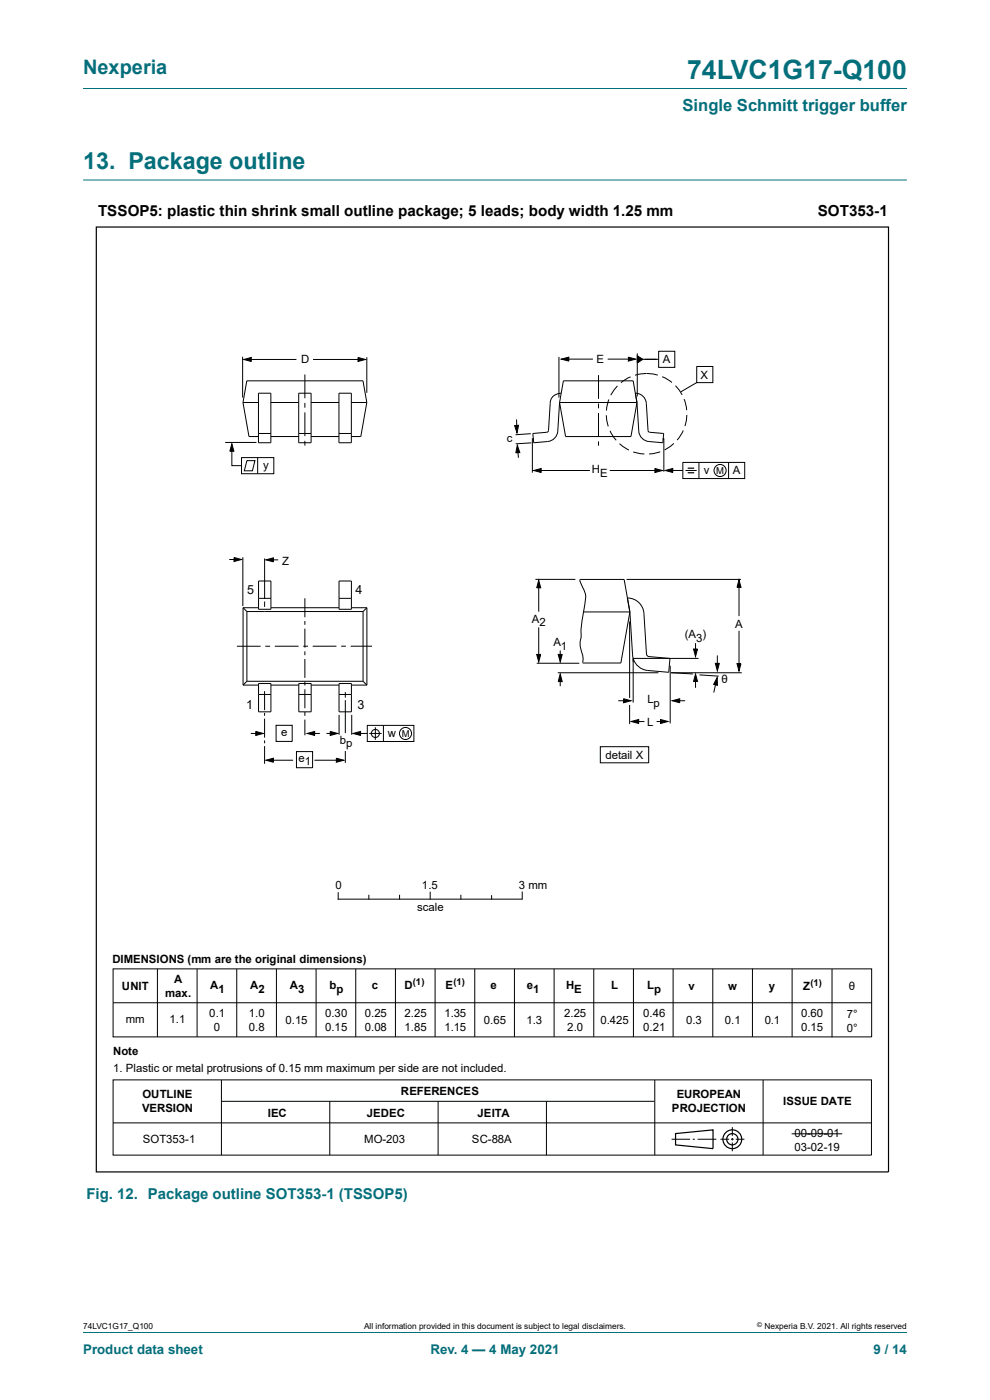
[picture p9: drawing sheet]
<svg xmlns="http://www.w3.org/2000/svg" width="210mm" height="297mm" viewBox="0 0 210 297" stroke-linecap="round" stroke-linejoin="round" font-family="sans-serif">
<path d="M17.6 18.8h174.8M17.6 38.2h174.8M17.6 282.6h174.8" fill="none" stroke="#036f7b" stroke-width=".21"/>
<g fill="none" stroke="#000" stroke-width=".21">
<path d="M51.5 75.7v8.6M51.7 76.3l1.6-.5v.9zM52.7 76.3h10.2M64.7 79.4v5.1M66.4 76.3h10.3M75.9 75.8l1.6 .5-1.6 .4zM77.8 75.8v7.5M118.6 75.7v8.7M119.1 76.2l1.6-.4v.8zM119.8 76.2h6M127 79.6v5M128.9 76.2h5.2"/>
<path d="M133.3 75.8l1.5 .4-1.5 .4zM133.8 79.9l-2.1 1.3M135.2 75v9.1M135.2 75.5l1.2 .7-1.2 .8zM135.7 76.2h4M137.1 79.2l-2.4 .4M137.2 79.2l2.3 .4M139.7 74.5h3.4v3.4h-3.4zM140.5 79.9l2 1.3M147.8 77.7h3.4v3.5h-3.4zM47.8 93.9h6.6M49.2 94.1l.4 1.6h-.8z"/>
<path d="M49.2 94.8v4h2M51.2 97.1h6.9v3.4h-6.9zM51.5 85.4l1.3 7.2h2M51.5 85.4h3.3M51.5 85.4l.9-4.6h24.6l.8 4.6M52.4 97.7h1.7l-.6 2.2h-1.7zM54.7 97.1v3.4M54.8 83.4h2.7v10.5h-2.7zM54.8 92h2.7M57.5 92.6h5.9M57.5 85.4h5.9M63.4 83.4h2.6v10.5h-2.6z"/>
<path d="M63.4 92h2.6M64.7 85.5v1M64.7 87.5v5M64.7 93.5v1M66 92.6h5.9M66 85.4h5.9M71.9 83.4h2.6v10.5h-2.6zM71.9 92h2.6M74.5 85.4h3.3M77.8 85.4l-1.3 7.2h-2M109.2 90.3l.8-.1-.3 1.6zM109.6 89v2.3"/>
<path d="M109.7 94.5l.6 1.5-.9 .1zM109.8 95l.2 2.1M112.6 92l-3.2 .2M112.7 93.9l-3.3 .3M112.9 93v7.3M113.1 92.9v.4M113.2 99.8l1.6-.4v.8zM114 99.8h11.1M118.7 85.4l-.4 6.1a2.36 2.36 0 0 1-2.1 2.2l-3 .2-.1-1M118.7 85.4l.8-4.6h14.8l.8 4.6M118.7 85.4l1.3 7.2h13.8l1.3-7.2M118.7 85.4h16.4"/>
<path d="M119 83.4h-.1a2.21 2.21 0 0 0-2.2 2.2l-.4 5.9-.3 .2-3 .3 .1 .9M119 83.4h.1M127 85.6v1M127 87.6v5.1M127 93.7v.9M128.6 88.1l.4 2.4M129.2 84.7l-.6 2.4M129.3 99.8h10.2M129.4 91.4l1.3 2M131 81.9l-1.4 1.9M131.4 94.1l2 1.4M134.3 95.9l2.4 .4"/>
<path d="M134.8 83.4a2.33 2.33 0 0 1 2.3 2.2l.4 5.9 .3 .2 3 .3-.2 1.9-3-.2a2.36 2.36 0 0 1-2.1-2.2l-.4-6.1M138.9 99.4l1.6 .4-1.6 .4zM140 95.8l-2.3 .5M140.7 92.9v.4M140.8 93v7.1M141.1 99.8l1.6-.4v.8zM142 99.8h2.8M142.9 94.1l-1.9 1.3M143.3 81.8l1.4 2M144.8 98.1h13.2v3.4h-13.2zM144.9 91.3l-1.3 2M145.1 84.7l.6 2.3"/>
<path d="M145.4 99.8h2.4M145.7 88l-.4 2.4M147.8 81.2l-3.4 1.9M148.3 98.1v3.4M154.5 98.1v3.4M48.6 118.7h2M49.6 118.3l1.6 .4-1.6 .4zM51.5 118.2v10.4M56.1 118.5v8.5M56.4 118.8l1.6-.5v.9zM57 118.8h2M50.3 137.1h5"/>
<path d="M51.6 128.9h3.2M51.6 128.9l.8 .8M51.6 128.9v16.4M52.4 129.7h24.6M52.4 129.7v14.8M54.8 123.3h2.7v6h-2.7zM54.8 126.9h2.7M56.1 127.6v1.1M56.3 137.1h1M57.5 128.9h14.4M58.3 137.1h5M64.3 137.1h1"/>
<path d="M64.7 126.9v4M64.7 131.7v.9M64.7 133.4v4M64.7 138.2v.8M64.7 139.8v4M71.4 137.1h-5.1M71.9 123.3h2.6v6h-2.6zM71.9 126.9h2.6M72.4 137.1h1M74.4 137.1h4.5M74.5 128.9h3.3M77 129.7v14.8"/>
<path d="M77.8 128.9l-.8 .8M77.8 128.9v16.4M113.6 122.9h8.5M113.8 138.8h.9l-.4 1.6zM114.3 123.1l.4 1.6h-.9zM114.3 123.7v6.1M114.3 133.1v6.6M118.4 138.8h.9l-.5 1.6zM118.8 138v1.9M123 122.9l.8 2.2a3.9 3.9 0 0 1 .2 3.1 32.4 32.4 0 0 0-.8 7.4 6.5 6.5 0 0 0 .5 3.8l-.1 1.1M123.1 122.9h9.3l1.2 6.9M123.7 129.8h9.9"/>
<path d="M132.9 122.9h24.3M133.1 126.9h.1M133.1 126.9a3.5 3.5 0 0 1 3.5 3.2l.6 8.9 .5 .3 4.4 .4-.2 2.9-4.5-.4a3.6 3.6 0 0 1-3.1-2.5M133.6 131.8v16.3M133.6 129.8l.7 9.9M133.6 129.8l-1.9 10.9h-8.1M134.3 139.7v9.4M134.3 139.7h13.9M147.1 137.7h.9l-.5 1.6zM147.5 136.4v1.9M152.2 139v2.6M156.8 123l.4 1.6h-.9z"/>
<path d="M156.8 124.1v6.6M156.8 133.8v7.5M51.6 145.3h3.2M52.4 144.5h24.6M52.4 144.5l-.8 .8M53.2 155.6h1.9M54.3 155.2l1.5 .4-1.5 .4zM54.8 145h2.7v6h-2.7zM54.8 147.3h2.7M56.1 146.6v4M56.1 151.2v.6M56.1 152.5v4"/>
<path d="M56.1 157.1v.6M56.1 158.3v3.7M57.5 145.3h5.9M58.6 153.9h3.4v3.4h-3.4zM62.9 159.4h3.4v3.5h-3.4zM63.4 145h2.6v6h-2.6zM63.4 147.3h2.6M64.7 144.6v.8M64.7 146.2v4M64.7 151v.9M64.7 152.7v3.3M65.2 155.6l1.5-.4v.8z"/>
<path d="M66 145.3h5.9M66.3 155.6h1.5M69.3 155.6h1.5M70.1 155.2l1.5 .4-1.5 .4zM71.9 145h2.6v6h-2.6zM71.9 147.3h2.6M71.9 151.7v4.2M73.3 146.8v1.2M73.3 148.5v7M73.3 159.3v2.5M74.5 145.3h3.3M74.6 151.7v4.2"/>
<path d="M74.9 155.6l1.6-.4v.8zM75.8 155.6h2.1M77 144.5l.8 .8M77.9 153.9h9.9v3.4h-9.9zM78.3 155.6h2.6M79.6 154.3v2.6M81.3 153.9v3.4M113.9 140.7h9M118.3 142.7h21.4M118.8 143l.5 1.6h-.9zM118.8 144v1.6M127.3 158.4h10.3v3.4h-10.3z"/>
<path d="M131.1 148.7h1.7M132.3 148.2l1.6 .5-1.6 .4zM133.6 149.5v4.1M133.9 153.1l1.6-.5v.9zM134.6 153.1h2.1M139.3 153.1h1.6M140.1 152.6l1.6 .5-1.6 .4zM142.2 141.2v12.3M142.3 142.7l4.7 .3M142.4 142.7h15M142.6 148.7l1.6-.5v.9zM143.5 148.7h1.8"/>
<path d="M147.5 143l.5 1.6h-.9zM147.5 144v1.9M148.4 143.2l4 .2M151.7 140.7h.9l-.4 1.6zM152 144.3l-.6 2.6M152.1 143.7l.1 1.7-.8-.2zM156.3 140.8h.9l-.4 1.6zM56.4 161.3l1.6-.5v.9zM57.6 161.3h4.6M66.7 161.3h5.5M71.3 160.8l1.6 .5-1.6 .4zM71.7 189.4v1.3h39"/>
<path d="M78.2 189.9v.8M84.8 189.9v.8M91.2 189.3v1.4M97.8 189.9v.8M104.3 190v.7M110.8 189.2v1.5M24 205.5h160.9v14.5h-160.9zM24 212.7h160.9M33.4 205.5v14.5M41.8 205.5v14.5M50.2 205.5v14.5M58.6 205.5v14.5"/>
<path d="M67 205.5v14.5M75.5 205.5v14.5M83.9 205.5v14.5M92.3 205.5v14.5M100.7 205.5v14.5M109.1 205.5v14.5M117.5 205.5v14.5M126 205.5v14.5M134.4 205.5v14.5M142.8 205.5v14.5M151.2 205.5v14.5M159.6 205.5v14.5"/>
<path d="M168 205.5v14.5M176.5 205.6v14.4M24 229.1h160.9v15.9h-160.9zM24 238.2h160.9M47 229.1v15.9M47 233.6h91.8M70 233.6v11.4M92.9 233.6v11.4M115.9 233.6v11.4M138.9 229.1v15.9M155.3 239.1v1.9M161.9 229.1v15.9"/>
<path d="M142.5 241.7h3.9M146.9 241.7h.5M148 241.7h3.9M152.8 241.7h1.9M155.1 241.7h.5M155.3 241.4v.5M155.3 242.4v1.8M156.1 241.7h1.8M167.9 240.5h10.7"/>
<circle cx="152.7" cy="99.8" r="1.28"/>
<circle cx="79.6" cy="155.6" r=".86"/>
<circle cx="86" cy="155.6" r="1.28"/>
</g>
<g fill="none" stroke="#000" stroke-width=".25">
<path d="M20.4 48.2h168.1v200.4h-168.1zM145.9 99.3h1.3M145.9 100.3h1.3M143.3 240.5l7.9-.8v4l-7.9-.8z"/>
<circle cx="155.3" cy="241.7" r="1.99"/>
<circle cx="155.3" cy="241.7" r="1.2"/>
</g>
<g fill="#000">
<path d="M51.7 76.3l1.6-.5v.9zM75.9 75.8l1.6 .5-1.6 .4zM119.1 76.2l1.6-.4v.8zM133.3 75.8l1.5 .4-1.5 .4zM135.2 75.5l1.2 .7-1.2 .8zM49.2 94.1l.4 1.6h-.8zM109.2 90.3l.8-.1-.3 1.6zM109.7 94.5l.6 1.5-.9 .1zM138.9 99.4l1.6 .4-1.6 .4zM49.6 118.3l1.6 .4-1.6 .4zM56.4 118.8l1.6-.5v.9zM113.2 99.8l1.6-.4v.8z"/>
<path d="M141.1 99.8l1.6-.4v.8zM114.3 123.1l.4 1.6h-.9zM113.8 138.8h.9l-.4 1.6zM118.4 138.8h.9l-.5 1.6zM147.1 137.7h.9l-.5 1.6zM156.8 123l.4 1.6h-.9zM54.3 155.2l1.5 .4-1.5 .4zM65.2 155.6l1.5-.4v.8zM70.1 155.2l1.5 .4-1.5 .4zM74.9 155.6l1.6-.4v.8zM118.8 143l.5 1.6h-.9zM132.3 148.2l1.6 .5-1.6 .4z"/>
<path d="M133.9 153.1l1.6-.5v.9zM140.1 152.6l1.6 .5-1.6 .4zM142.6 148.7l1.6-.5v.9zM147.5 143l.5 1.6h-.9zM152.1 143.7l.1 1.7-.8-.2zM151.7 140.7h.9l-.4 1.6zM156.3 140.8h.9l-.4 1.6zM56.4 161.3l1.6-.5v.9zM71.3 160.8l1.6 .5-1.6 .4z"/>
</g>
<text font-size="5.6" fill="#036f7b" x="145.7" y="16.8">74LVC1G17-Q100</text>
<text font-size="4.9" fill="#036f7b" x="17.6" y="35.9">13. Package outline</text>
<text font-size="4.2" fill="#036f7b" x="17.6" y="15.6">Nexperia</text>
<text font-size="3.5" fill="#036f7b" x="144.8" y="23.7">Single Schmitt trigger buffer</text>
<g font-size="3.2">
<text x="20.8" y="45.7">TSSOP5: plastic thin shrink small outline package; 5 leads; body width 1.25 mm</text>
<text x="173.4" y="45.8">SOT353-1</text>
</g>
<text font-size="3.2" fill="#036f7b" x="18.3" y="254.3">Fig. 12. Package outline SOT353-1 (TSSOP5)</text>
<g font-size="2.8" fill="#036f7b">
<text x="17.6" y="287.2">Product data sheet</text>
<text x="91.3" y="287.2">Rev. 4 — 4 May 2021</text>
<text x="185.3" y="287.2">9 / 14</text>
</g>
<g font-size="2.7">
<text x="52.4" y="126">5</text>
<text x="75.4" y="126">4</text>
<text x="52.2" y="150.4">1</text>
<text x="75.9" y="150.4">3</text>
</g>
<g font-size="2.4">
<text x="63.9" y="77.1">D</text>
<text x="126.5" y="77.1">E</text>
<text x="140.6" y="77.1">A</text>
<text x="148.6" y="80.3">X</text>
<text x="107.5" y="93.7">c</text>
<text x="55.8" y="99.5">y</text>
<text x="125.6" y="100.3">H</text>
<text x="127.3" y="101.2">E</text>
<text x="149.3" y="100.5">v</text>
<text x="155.4" y="100.7">A</text>
<text x="59.8" y="119.8">Z</text>
<text x="112.8" y="132.1">A</text>
<text x="114.5" y="132.9">2</text>
<text x="117.4" y="137.1">A</text>
<text x="119" y="137.9">1</text>
<text x="145.3" y="135.4">(A )</text>
<text x="147.7" y="136.2">3</text>
<text x="155.9" y="133.2">A</text>
<text x="137.3" y="149.2">L</text>
<text x="138.7" y="150">p</text>
<text x="153.1" y="144.9">θ</text>
<text x="137.3" y="153.9">L</text>
<text x="59.7" y="156.2">e</text>
<text x="63.3" y="161.6">e</text>
<text x="72.1" y="157.7">b</text>
<text x="73.4" y="158.6">p</text>
<text x="82.3" y="156.3">w</text>
<text x="128.4" y="161">detail X</text>
<text x="64.7" y="162.3">1</text>
<text x="71.2" y="188.5">0</text>
<text x="89.5" y="188.5">1.5</text>
<text x="110.1" y="188.5">3 mm</text>
<text x="88.5" y="193.3">scale</text>
<text x="23.8" y="204.4">DIMENSIONS (mm are the original dimensions)</text>
<text x="36.9" y="208.6">A</text>
<text x="44.5" y="209.8">A</text>
<text x="53.1" y="209.8">A</text>
<text x="61.5" y="209.8">A</text>
<text x="69.9" y="209.8">b</text>
<text x="78.9" y="209.8">c</text>
<text x="85.8" y="209.8">D</text>
<text x="94.5" y="209.8">E</text>
<text x="104" y="209.8">e</text>
<text x="111.7" y="209.8">e</text>
<text x="120.1" y="209.8">H</text>
<text x="129.6" y="209.8">L</text>
<text x="137.3" y="209.8">L</text>
<text x="25.9" y="210">UNIT</text>
<text x="35" y="211.6">max.</text>
<text x="44.4" y="215.7">0.1</text>
<text x="46.3" y="210.6">1</text>
<text x="52.8" y="215.7">1.0</text>
<text x="54.8" y="210.6">2</text>
<text x="63.3" y="210.6">3</text>
<text x="69" y="215.7">0.30</text>
<text x="71.4" y="210.6">p</text>
<text x="77.4" y="215.7">0.25</text>
<text x="85.8" y="215.7">2.25</text>
<text x="94.3" y="215.7">1.35</text>
<text x="113.1" y="210.6">1</text>
<text x="119.7" y="215.7">2.25</text>
<text x="121.8" y="210.6">E</text>
<text x="136.4" y="215.7">0.46</text>
<text x="138.8" y="210.6">p</text>
<text x="146.1" y="210.1">v</text>
<text x="154.5" y="210.1">w</text>
<text x="163.1" y="210.1">y</text>
<text x="170" y="215.7">0.60</text>
<text x="170.4" y="210.1">Z</text>
<text x="179.6" y="215.9">7°</text>
<text x="180.1" y="210">θ</text>
<text x="26.7" y="217">mm</text>
<text x="36" y="217.1">1.1</text>
<text x="45.4" y="218.6">0</text>
<text x="52.8" y="218.6">0.8</text>
<text x="60.5" y="217.2">0.15</text>
<text x="69" y="218.6">0.15</text>
<text x="77.4" y="218.6">0.08</text>
<text x="85.8" y="218.6">1.85</text>
<text x="94.3" y="218.6">1.15</text>
<text x="102.6" y="217.2">0.65</text>
<text x="111.7" y="217.2">1.3</text>
<text x="120.3" y="218.6">2.0</text>
<text x="127.3" y="217.2">0.425</text>
<text x="136.4" y="218.6">0.21</text>
<text x="145.6" y="217.2">0.3</text>
<text x="153.8" y="217.2">0.1</text>
<text x="162.2" y="217.2">0.1</text>
<text x="170" y="218.6">0.15</text>
<text x="179.6" y="218.8">0°</text>
<text x="24" y="223.8">Note</text>
<text x="24" y="227.4">1. Plastic or metal protrusions of 0.15 mm maximum per side are not included.</text>
<text x="30.3" y="233">OUTLINE</text>
<text x="85.1" y="232.3">REFERENCES</text>
<text x="143.5" y="233">EUROPEAN</text>
<text x="30.1" y="236">VERSION</text>
<text x="56.8" y="236.9">IEC</text>
<text x="77.8" y="236.9">JEDEC</text>
<text x="101.3" y="236.9">JEITA</text>
<text x="142.5" y="236">PROJECTION</text>
<text x="166.1" y="234.5">ISSUE DATE</text>
<text x="30.3" y="242.5">SOT353-1</text>
<text x="77.2" y="242.5">MO-203</text>
<text x="100.1" y="242.5">SC-88A</text>
<text x="168.5" y="241.3">00-09-01</text>
<text x="168.5" y="244.2">03-02-19</text>
</g>
<g font-size="2">
<text x="151.9" y="100.5">M</text>
<text x="85.2" y="156.3">M</text>
<text x="87.6" y="209.1">(1)</text>
<text x="96.2" y="209.1">(1)</text>
<text x="171.9" y="209.2">(1)</text>
</g>
<g font-size="1.8">
<text x="17.6" y="282">74LVC1G17_Q100</text>
<text x="77.2" y="282">All information provided in this document is subject to legal disclaimers.</text>
<text x="162.2" y="282">Nexperia B.V. 2021. All rights reserved</text>
</g>
<text font-size="1.4" x="160.6" y="281.6">©</text>
</svg>
